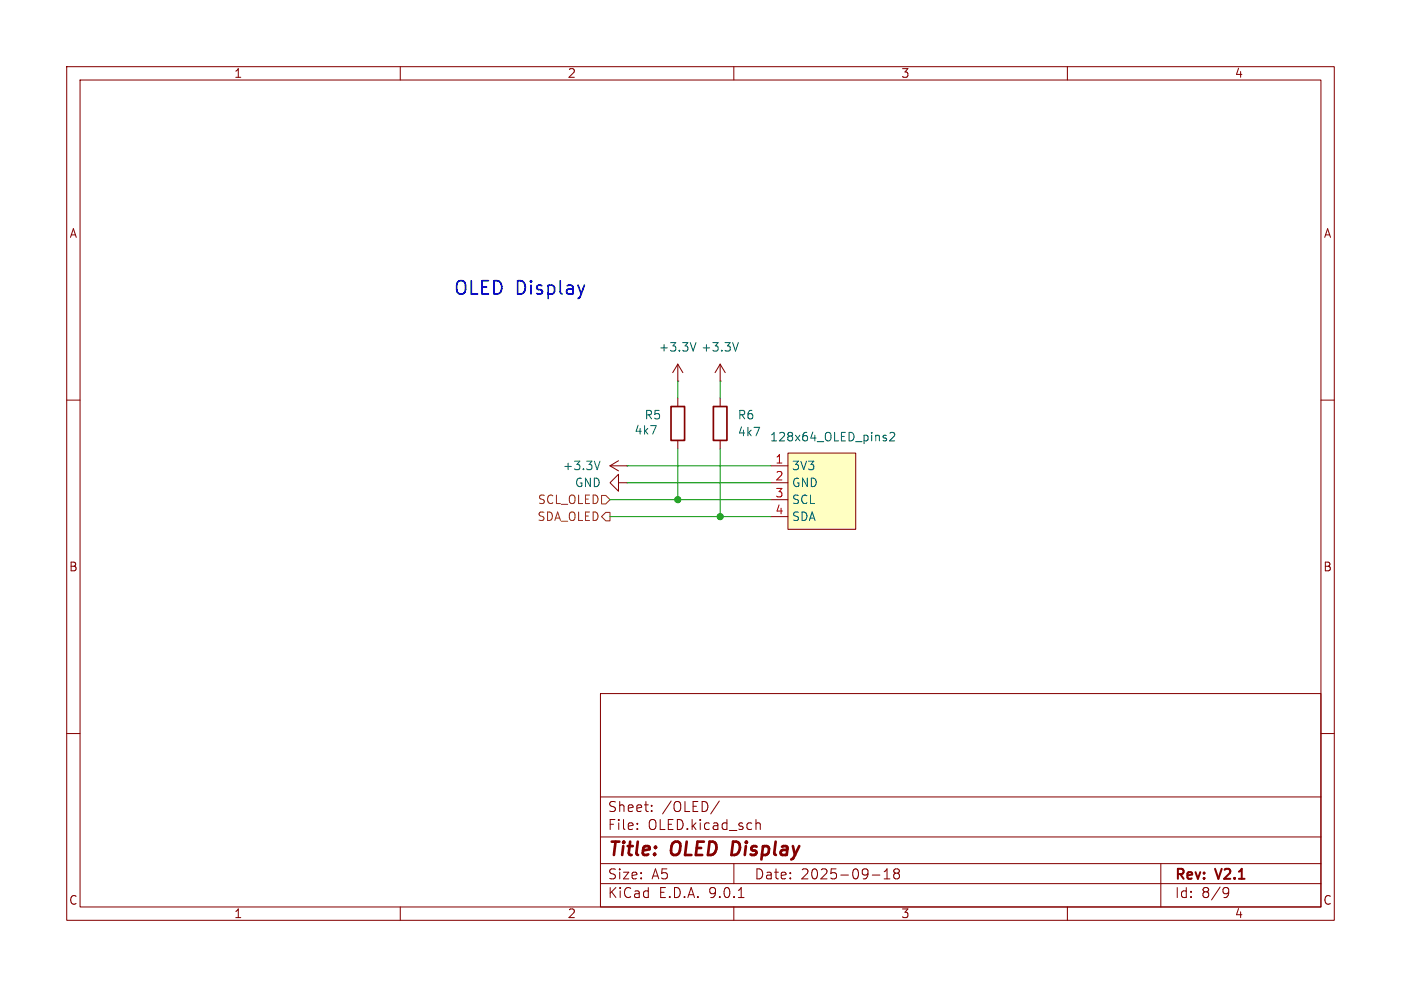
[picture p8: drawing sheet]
<svg xmlns="http://www.w3.org/2000/svg" width="210mm" height="148mm" viewBox="0 0 210 148" stroke-linecap="round" stroke-linejoin="round" font-family="sans-serif">
<g fill="none" stroke="#840000" stroke-width=".15">
<path d="M10 10h190v128h-190zM12 12h186v124h-186zM60 10v2M110 10v2M160 10v2M101.6 57.2h.1M101.6 54.6v2.6M101.6 59.7v1.3M101.6 54.6l-.8 1.3M101.6 54.6l.8 1.3M107.9 57.2h.1M107.9 54.6v2.6"/>
<path d="M107.9 59.7v1.3M107.9 54.6l-.7 1.3M107.9 54.6l.8 1.3M10 60h2M91.4 69.9l1.3 .7M91.4 69.9h2.6M92.7 72.4v-1.3l-1.3 1.3 1.3 1.3v-1.3h1.3M92.7 69.1l-1.3 .8M94 69.9h.1M94 72.4h.1M101.6 66v1.3M107.9 66v1.3"/>
<path d="M198 60h2M10 110h2M90 104h108v32h-108zM90 119.5h108M198 110h2M60 136v2M90 132.5h108M90 129.5h108M90 125.5h108M95.5 124.2v.2M95.5 123.5v.1M97.7 121.5v.2"/>
<path d="M97.7 120.8v.1M107.8 120.1l-1.3 1.9M110 136v2M110 129.5v3M110.7 134.6h.8M113.3 122.9v1.5M113.3 123.5a.37 .37 0 0 1 .7 .1v.8M130.8 131.2h1.1M132.5 131.8h.9M132.5 130.7l.5-.4v1.5M134.3 130.9l-.3 .3v.4l.3 .2 .4-.1 .1-.2v-.4l-.3-.2M134.3 130.9l-.3-.3v-.2l.3-.1 .4 .1 .1 .2v.2l-.3 .1"/>
<path d="M134.3 130.9h.2M160 136v2M174 129.5v6.5M183.6 133.1h.3l.2 .1a.99 .99 0 0 1-.3 1.4h-.3M184.2 133.7l-.3 .3h-.3"/>
</g>
<path d="M109.9 126.2l-.3 2h.5" fill="none" stroke="#840000" stroke-width=".4"/>
<path d="M104.3 51.4l-.4 1.2M110.7 51.4l-.5 1.2M89.9 69.2l-.4 1.2" fill="none" stroke="#006464" stroke-width=".15"/>
<path d="M100.6 61h2v5h-2zM106.9 61h2.1v5h-2.1z" fill="none" stroke="#840000" stroke-width=".25"/>
<path d="M118.1 67.9h10.2v11.5h-10.2z" fill="#ffffc2"/>
<path d="M115.6 69.9h2.5M115.6 72.4h2.5M115.6 74.9h2.5M115.6 77.5h2.5M118.1 67.9h10.2v11.5h-10.2z" fill="none" stroke="#840000" stroke-width=".15"/>
<path d="M132.5 65.7h.3l.1 .2-.2 .2h-.2M132.5 65.3h.3M133.4 65l.5-.2 .2 .2v.2l-.8 .9h.8" fill="none" stroke="#006464" stroke-width=".15"/>
<path d="M90.2 74.3h.6l.6 .6-.6 .7h-.6zM90.8 76.8h.6v1.3h-.6l-.6-.6z" fill="none" stroke="#725600" stroke-width=".15"/>
<path d="M101.6 57.2v2.5M107.9 57.2v2.5M91.4 77.5h24.2M91.4 74.9h24.2M94 72.4h21.6M94 69.9h21.6M101.6 67.3v7.6M107.9 67.3v10.2" fill="none" stroke="#009600" stroke-width=".15"/>
<path d="M87.6 42.8l-.5 1.3" fill="none" stroke="#0000c2" stroke-width=".25"/>
<g fill="#009600" stroke="#009600" stroke-width=".15">
<circle cx="101.6" cy="74.9" r=".46"/>
<circle cx="107.9" cy="77.5" r=".46"/>
</g>
<text font-size="2.8" fill="#0000c2" x="67.9" y="44.6">OLED Display</text>
<g font-size="2.8" fill="#840000">
<text x="91" y="128.9">Title:</text>
<text x="100.7" y="128.9">OLED</text>
<text x="110.5" y="128.9">Display</text>
</g>
<g font-size="2.1" fill="#840000">
<text x="91" y="124.7">File:</text>
<text x="91" y="122">Sheet:</text>
<text x="97.1" y="124.7">OLED.kicad_sch</text>
<text x="99.2" y="122">/OLED/</text>
<text x="91" y="134.9">KiCad</text>
<text x="91" y="132.1">Size:</text>
<text x="97.7" y="132.1">A5</text>
<text x="98.7" y="134.9">E.D.A.</text>
<text x="106.3" y="134.9">9.0.1</text>
<text x="113" y="132.1">Date:</text>
<text x="120" y="132.1">2025-09-18</text>
<text x="176" y="132.3">Rev:</text>
<text x="176" y="134.9">Id:</text>
<text x="180.1" y="134.9">8/9</text>
<text x="182.4" y="132.3">V2.1</text>
</g>
<g font-size="1.8" fill="#840000">
<text x="35" y="11.9">1</text>
<text x="85" y="11.9">2</text>
<text x="135" y="11.9">3</text>
<text x="185" y="11.9">4</text>
<text x="10.3" y="35.9">A</text>
<text x="198.4" y="35.9">A</text>
<text x="10.3" y="85.9">B</text>
<text x="198.3" y="85.9">B</text>
<text x="10.3" y="135.9">C</text>
<text x="35" y="137.9">1</text>
<text x="85" y="137.9">2</text>
<text x="135" y="137.9">3</text>
<text x="185" y="137.9">4</text>
<text x="198.3" y="135.9">C</text>
</g>
<g font-size="1.8" fill="#006464">
<text x="98.7" y="52.9">+3.3V</text>
<text x="105" y="52.9">+3.3V</text>
<text x="95" y="65.4">4k7</text>
<text x="96.5" y="63.1">R5</text>
<text x="110.5" y="63.1">R6</text>
<text x="110.5" y="65.6">4k7</text>
<text x="84.3" y="70.7">+3.3V</text>
<text x="115.3" y="66.4">128x64_OLED_pins2</text>
<text x="118.6" y="70.7">3V3</text>
<text x="86.1" y="73.3">GND</text>
<text x="118.6" y="73.3">GND</text>
<text x="118.6" y="75.8">SCL</text>
<text x="118.6" y="78.3">SDA</text>
</g>
<g font-size="1.8" fill="#a90000">
<text x="116.1" y="69.6">1</text>
<text x="116.1" y="72.1">2</text>
<text x="116.1" y="74.7">3</text>
<text x="116.1" y="77.2">4</text>
</g>
<g font-size="1.8" fill="#725600">
<text x="80.5" y="75.8">SCL_OLED</text>
<text x="80.5" y="78.3">SDA_OLED</text>
</g>
</svg>
